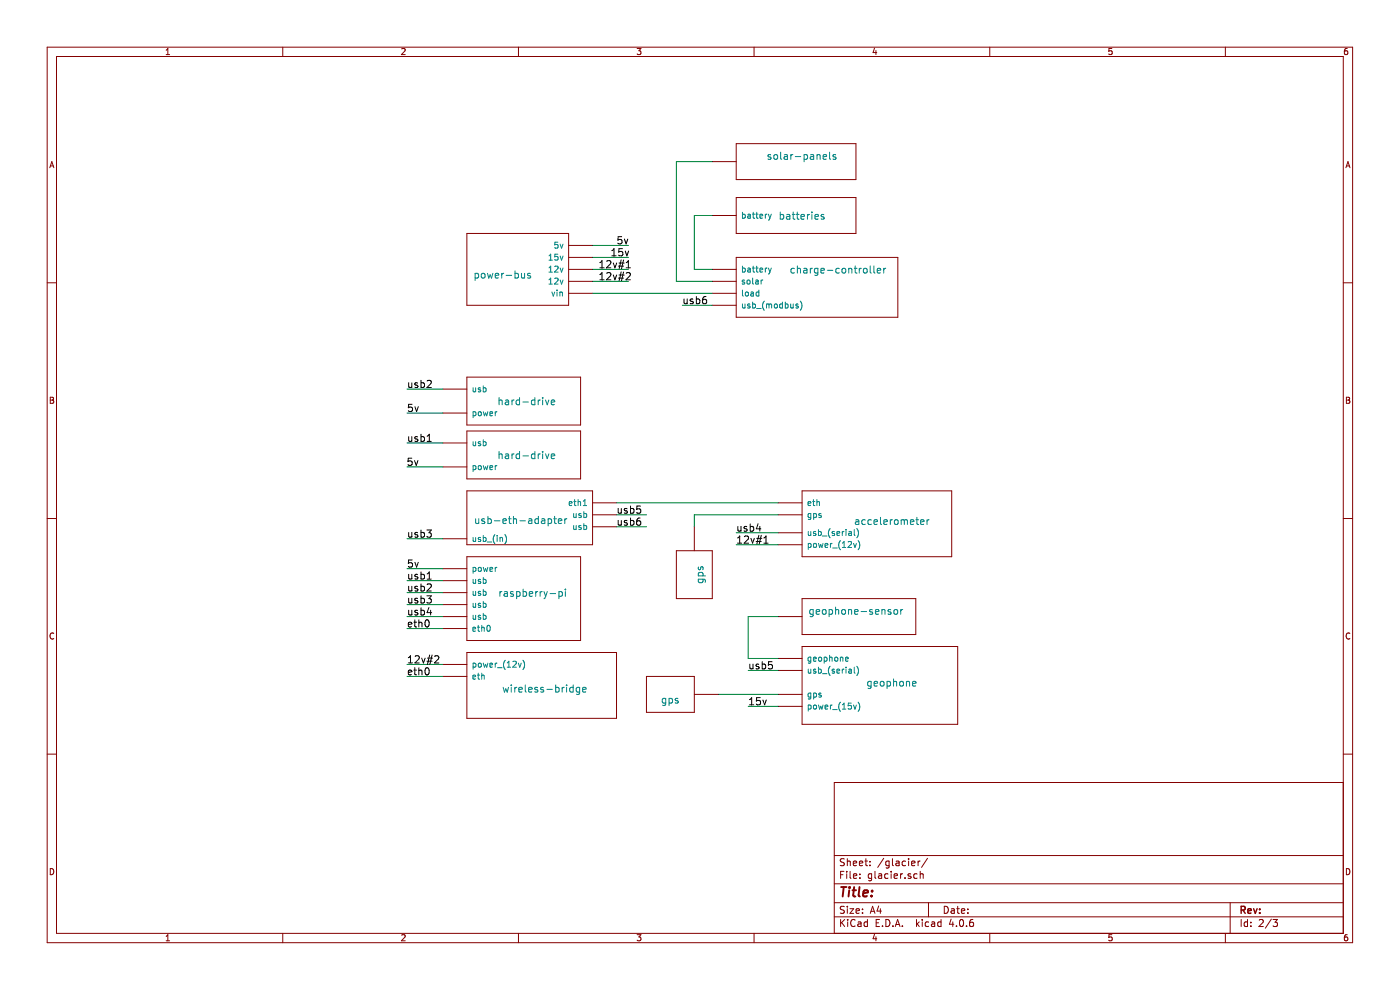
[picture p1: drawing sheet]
EESchema Schematic File Version 2
LIBS:power
LIBS:device
LIBS:transistors
LIBS:conn
LIBS:linear
LIBS:regul
LIBS:74xx
LIBS:cmos4000
LIBS:adc-dac
LIBS:memory
LIBS:xilinx
LIBS:microcontrollers
LIBS:dsp
LIBS:microchip
LIBS:analog_switches
LIBS:motorola
LIBS:texas
LIBS:intel
LIBS:audio
LIBS:interface
LIBS:digital-audio
LIBS:philips
LIBS:display
LIBS:cypress
LIBS:siliconi
LIBS:opto
LIBS:atmel
LIBS:contrib
LIBS:valves
LIBS:high-level
LIBS:design-cache
EELAYER 25 0
EELAYER END
$Descr A4 11693 8268
encoding utf-8
Sheet 2 3
Title ""
Date ""
Rev ""
Comp ""
Comment1 ""
Comment2 ""
Comment3 ""
Comment4 ""
$EndDescr
$Comp
L accelerometer U13
U 1 1
P 7450 4350
F 0 "U13" H 7750 4500 60  0001 C CNN
F 1 "accelerometer" H 7450 4350 60  0000 C CNN
F 2 "" H 7450 4350 60  0001 C CNN
F 3 "" H 7450 4350 60  0001 C CNN
	1    7450 4350
	1    0    0    -1  
$EndComp
$Comp
L charge-controller U12
U 1 1
P 7200 2450
F 0 "U12" H 7350 2550 60  0001 C CNN
F 1 "charge-controller" H 7000 2650 60  0000 C CNN
F 2 "" H 7200 2450 60  0001 C CNN
F 3 "" H 7200 2450 60  0001 C CNN
	1    7200 2450
	1    0    0    -1  
$EndComp
$Comp
L geophone U14
U 1 1
P 7450 5700
F 0 "U14" H 7400 5600 60  0001 C CNN
F 1 "geophone" H 7450 5700 60  0000 C CNN
F 2 "" H 7450 5700 60  0001 C CNN
F 3 "" H 7450 5700 60  0001 C CNN
	1    7450 5700
	1    0    0    -1  
$EndComp
$Comp
L power-bus U1
U 1 1
P 4200 2300
F 0 "U1" H 4150 2200 60  0001 C CNN
F 1 "power-bus" H 4200 2300 60  0000 C CNN
F 2 "" H 4200 2300 60  0001 C CNN
F 3 "" H 4200 2300 60  0001 C CNN
	1    4200 2300
	-1   0    0    1   
$EndComp
$Comp
L raspberry-pi U5
U 1 1
P 4450 4950
F 0 "U5" H 4450 4850 60  0001 C CNN
F 1 "raspberry-pi" H 4450 4950 60  0000 C CNN
F 2 "" H 4450 4950 60  0001 C CNN
F 3 "" H 4450 4950 60  0001 C CNN
	1    4450 4950
	1    0    0    -1  
$EndComp
$Comp
L usb-eth-adapter U2
U 1 1
P 4350 4350
F 0 "U2" H 4350 4250 60  0001 C CNN
F 1 "usb-eth-adapter" H 4350 4350 60  0000 C CNN
F 2 "" H 4350 4350 60  0001 C CNN
F 3 "" H 4350 4350 60  0001 C CNN
	1    4350 4350
	-1   0    0    1   
$EndComp
$Comp
L wireless-bridge U6
U 1 1
P 4550 5750
F 0 "U6" H 4550 5650 60  0001 C CNN
F 1 "wireless-bridge" H 4550 5750 60  0000 C CNN
F 2 "" H 4550 5750 60  0001 C CNN
F 3 "" H 4550 5750 60  0001 C CNN
	1    4550 5750
	1    0    0    -1  
$EndComp
$Comp
L hard-drive U4
U 1 1
P 4400 3800
F 0 "U4" H 4400 3700 60  0001 C CNN
F 1 "hard-drive" H 4400 3800 60  0000 C CNN
F 2 "" H 4400 3800 60  0001 C CNN
F 3 "" H 4400 3800 60  0001 C CNN
	1    4400 3800
	1    0    0    -1  
$EndComp
$Comp
L hard-drive U3
U 1 1
P 4400 3350
F 0 "U3" H 4400 3250 60  0001 C CNN
F 1 "hard-drive" H 4400 3350 60  0000 C CNN
F 2 "" H 4400 3350 60  0001 C CNN
F 3 "" H 4400 3350 60  0001 C CNN
	1    4400 3350
	1    0    0    -1  
$EndComp
Text Label 5150 2050 0    60   ~ 0
5v
Text Label 5100 2150 0    60   ~ 0
15v
Text Label 5000 2250 0    60   ~ 0
12v#1
Text Label 5000 2350 0    60   ~ 0
12v#2
Text Label 6150 4550 0    60   ~ 0
12v#1
$Comp
L batteries U10
U 1 1
P 6700 1800
F 0 "U10" H 6700 1700 60  0001 C CNN
F 1 "batteries" H 6700 1800 60  0000 C CNN
F 2 "" H 6700 1800 60  0001 C CNN
F 3 "" H 6700 1800 60  0001 C CNN
	1    6700 1800
	1    0    0    -1  
$EndComp
Text Label 3400 4750 0    60   ~ 0
5v
Wire Wire Line
	3400 5650 3700 5650
Wire Wire Line
	5150 4200 6500 4200
Wire Wire Line
	4950 2050 5250 2050
Wire Wire Line
	5250 2150 4950 2150
Wire Wire Line
	5250 2250 4950 2250
Wire Wire Line
	5250 2350 4950 2350
Wire Wire Line
	4950 2450 5950 2450
Wire Wire Line
	5950 2250 5800 2250
Wire Wire Line
	5800 2250 5800 1800
Wire Wire Line
	5800 1800 5950 1800
Wire Wire Line
	3400 4750 3700 4750
Wire Wire Line
	3400 4850 3700 4850
Wire Wire Line
	3400 4950 3700 4950
Wire Wire Line
	3400 5050 3700 5050
Wire Wire Line
	3400 5150 3700 5150
Text Label 3400 4850 0    60   ~ 0
usb1
Text Label 3400 4950 0    60   ~ 0
usb2
Text Label 3400 5050 0    60   ~ 0
usb3
Text Label 3400 5150 0    60   ~ 0
usb4
Wire Wire Line
	3400 3700 3700 3700
Wire Wire Line
	3400 3900 3700 3900
Wire Wire Line
	3400 3450 3700 3450
Wire Wire Line
	3400 3250 3700 3250
Text Label 3500 3900 2    60   ~ 0
5v
Text Label 3400 3450 0    60   ~ 0
5v
Text Label 3400 3250 0    60   ~ 0
usb2
Text Label 3400 3700 0    60   ~ 0
usb1
Text Label 3400 4500 0    60   ~ 0
usb3
Wire Wire Line
	3400 4500 3700 4500
Wire Wire Line
	3700 5250 3400 5250
Text Label 3400 5250 0    60   ~ 0
eth0
Text Label 3400 5650 0    60   ~ 0
eth0
Wire Wire Line
	3700 5550 3400 5550
Text Label 3400 5550 0    60   ~ 0
12v#2
Text Label 6150 4450 0    60   ~ 0
usb4
Text Label 6250 5900 0    60   ~ 0
15v
Wire Wire Line
	6250 5900 6500 5900
Wire Wire Line
	6250 5600 6500 5600
Wire Wire Line
	6250 5500 6500 5500
Wire Wire Line
	6500 5800 6000 5800
Wire Wire Line
	5800 4400 5800 4300
Wire Wire Line
	5800 4300 6500 4300
$Comp
L gps U7
U 1 1
P 5600 5800
F 0 "U7" H 5600 5750 60  0001 C CNN
F 1 "gps" H 5600 5850 60  0000 C CNN
F 2 "" H 5600 5850 60  0001 C CNN
F 3 "" H 5600 5850 60  0001 C CNN
	1    5600 5800
	-1   0    0    1   
$EndComp
$Comp
L gps U8
U 1 1
P 5800 4800
F 0 "U8" H 5800 4750 60  0001 C CNN
F 1 "gps" H 5800 4850 60  0000 C CNN
F 2 "" H 5800 4850 60  0001 C CNN
F 3 "" H 5800 4850 60  0001 C CNN
	1    5800 4800
	0    1    1    0   
$EndComp
$Comp
L geophone-sensor U11
U 1 1
P 7150 5150
F 0 "U11" H 7150 5100 60  0001 C CNN
F 1 "geophone-sensor" H 7150 5200 60  0000 C CNN
F 2 "" H 7150 5200 60  0001 C CNN
F 3 "" H 7150 5200 60  0001 C CNN
	1    7150 5150
	1    0    0    -1  
$EndComp
Wire Wire Line
	6250 5500 6250 5150
Wire Wire Line
	6250 5150 6500 5150
Wire Wire Line
	6150 4450 6500 4450
Wire Wire Line
	6150 4550 6500 4550
Text Label 5150 4300 0    60   ~ 0
usb5
Text Label 5150 4400 0    60   ~ 0
usb6
Wire Wire Line
	5150 4300 5400 4300
Wire Wire Line
	5400 4400 5150 4400
Text Label 6250 5600 0    60   ~ 0
usb5
Text Label 5700 2550 0    60   ~ 0
usb6
Wire Wire Line
	5700 2550 5950 2550
$Comp
L solar-panels U9
U 1 1
P 6700 1350
F 0 "U9" H 6700 1300 60  0001 C CNN
F 1 "solar-panels" H 6700 1400 60  0000 C CNN
F 2 "" H 6700 1400 60  0001 C CNN
F 3 "" H 6700 1400 60  0001 C CNN
	1    6700 1350
	1    0    0    -1  
$EndComp
Wire Wire Line
	5950 2350 5650 2350
Wire Wire Line
	5650 2350 5650 1350
Wire Wire Line
	5650 1350 5950 1350
$EndSCHEMATC
